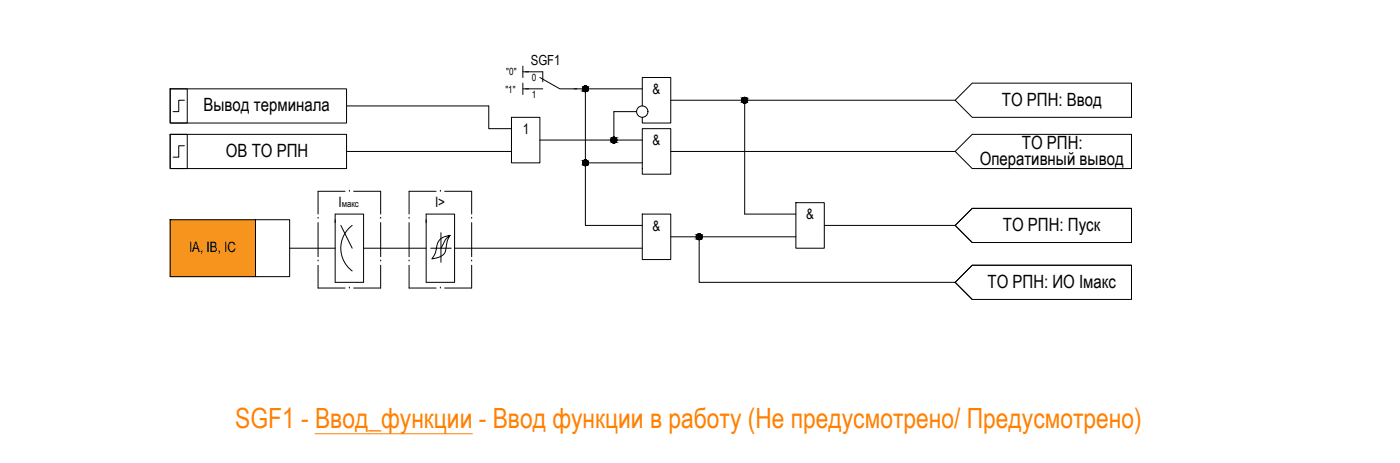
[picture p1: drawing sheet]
<svg xmlns="http://www.w3.org/2000/svg" width="926mm" height="306mm" viewBox="0 0 926 306" stroke-linecap="round" stroke-linejoin="round" font-family="sans-serif">
<!-- layer: 0 -->
<g fill="none" stroke="#000" stroke-width=".66">
<path d="M113 59h11v22h-11zM113 59h116v22h-116zM346 44v7M346 55v8M346 47h4M346 59h4M380 59h45M387 59v49h38M643 55h105v23h-105l-11-12zM122 66h-4v8h-4M229 70h94v15h15M338 78h19v30h-19z"/>
<path d="M421 74h-15v19M425 70v-19h19v30h-19v-3M444 66h188M493 66v76h33M113 89h11v22h-11zM113 89h116v22h-116zM122 96h-4v8h-4M357 93h68M425 85h19v30h-19zM643 89h105v22h-105l-11-11zM229 100h109M387 108v41h38"/>
<path d="M444 100h188M526 134h19v30h-19zM748 138h-105l-11 11 11 11M113 145h56v38h-56zM169 145h23v38h-23zM222 145v42h18v-45h-18v5M225 149l8 15M233 149a19 19 0 0 0 0 30M282 145v42h19v-45h-19v5M292 154v19M298 156a24 24 0 0 0-4 11 10 10 0 0 1-8 4 25 25 0 0 0 4-11 9 9 0 0 1 8-4 16 16 0 0 0-6 8h-7M425 142h19v30h-19z"/>
<path d="M444 157h82M462 157v30h170l11-12h105v23h-105l-11-11M545 149h87M632 149l11-11h105v22h-105zM192 164h30M240 164h42M292 164h6M301 164h124M748 175h-105l-11 12 11 11"/>
<circle cx="387" cy="59" r="1.9"/>
<circle cx="425" cy="74" r="4"/>
<circle cx="493" cy="66" r="1.9"/>
<circle cx="406" cy="93" r="1.9"/>
<circle cx="387" cy="108" r="1.9"/>
<circle cx="462" cy="157" r="1.9"/>
</g>
<g fill="none" stroke="#000" stroke-width=".66">
<path d="M348 47h11v7M348 59h11M357 51l13 8h12M228 126h-18v15M231 126h.1M234 126h18v15M288 126h-17v15M291 126h.1M294 126h18v15M210 144h.1M210 147v23M252 144h.1"/>
<path d="M252 147v23M271 144h.1M271 147v23M312 144h.1M312 147v23M210 173h.1M210 175v15h18M252 173h.1M252 175v15h-18M271 173h.1M271 175v15h17M312 173h.1"/>
<path d="M312 175v15h-18M231 190h.1M291 190h.1"/>
</g>
<!-- layer: 0 -->
<g fill="#000" stroke="#000" stroke-width=".66">
<path d="M387 61h1zM492 68h1zM492 64h1zM387 109v1zM387 109h1zM462 158h1zM462 155h1z"/>
<path d="M387 57h1zM387 57h1z"/>
<path d="M387 57h1zM387 57h1z"/>
<path d="M387 57h1zM386 57h2z"/>
<path d="M386 57h2zM386 57h2z"/>
<path d="M386 57h2zM386 57h2z"/>
<path d="M386 57h2zM386 57h2z"/>
<path d="M386 57h3zM386 57h3z"/>
<path d="M386 57l3 1zM386 57l3 1z"/>
<path d="M386 58h3zM386 58h3z"/>
<path d="M386 60h3zM386 60h3z"/>
<path d="M386 58h3zM386 58h3z"/>
<path d="M386 60h3zM386 60h3z"/>
<path d="M386 58h3zM386 58h3z"/>
<path d="M386 60h3zM386 60h3z"/>
<path d="M385 58h4zM385 58h4z"/>
<path d="M385 59h4zM385 59l4 1z"/>
<path d="M385 58h4zM385 58h4z"/>
<path d="M385 59h4zM385 59h4z"/>
<path d="M385 58l4 1zM385 58l4 1z"/>
<path d="M385 59h4zM385 59h4z"/>
<path d="M385 59h4zM385 59h4z"/>
<path d="M385 59h4zM385 59h4z"/>
<path d="M385 59h4zM385 59h4z"/>
<path d="M387 61h1zM387 61h1z"/>
<path d="M386 60h2zM386 60l2 1z"/>
<path d="M386 60h2zM386 60h2z"/>
<path d="M386 60h2zM386 60h2z"/>
<path d="M386 60h2zM386 60h2z"/>
<path d="M386 60h3zM386 60h2z"/>
<path d="M492 68h1zM492 68h1z"/>
<path d="M492 64h1zM492 64h1z"/>
<path d="M492 64h1zM492 64h1z"/>
<path d="M492 64l1 1zM492 65h1z"/>
<path d="M492 68h1zM492 68h1z"/>
<path d="M492 65h2zM492 65h2z"/>
<path d="M492 68h1zM492 68h1z"/>
<path d="M492 65h2zM492 65h2z"/>
<path d="M492 68h2zM492 68h1z"/>
<path d="M492 65h2zM491 65h3z"/>
<path d="M492 68h2zM492 68h2z"/>
<path d="M491 65h3zM491 65h3z"/>
<path d="M491 68h3zM491 68h3z"/>
<path d="M491 65h3zM491 65h3z"/>
<path d="M491 68h3zM491 68h3z"/>
<path d="M491 65h3zM491 65h3z"/>
<path d="M491 67h3zM491 67l3 1z"/>
<path d="M491 65h3zM491 65h3z"/>
<path d="M491 67h3zM491 67h3z"/>
<path d="M491 65l3 1zM491 65l3 1z"/>
<path d="M491 67h3zM491 67h3z"/>
<path d="M491 66h3zM491 66h3z"/>
<path d="M491 67h3zM491 67h3z"/>
<path d="M491 66h3zM491 66h3z"/>
<path d="M491 67h3zM491 67h3z"/>
<path d="M491 66h3zM491 66h3z"/>
<path d="M491 66h3zM491 66h3z"/>
<path d="M491 66l3 1zM491 66l3 1z"/>
<path d="M491 67h3zM491 67h3z"/>
<path d="M491 66h3zM491 66h3z"/>
<path d="M406 91h1zM405 91h2z"/>
<path d="M405 91h2zM405 91h2z"/>
<path d="M405 94h2zM405 94h1z"/>
<path d="M405 91h2zM405 91h2z"/>
<path d="M405 94h2zM405 94h2z"/>
<path d="M405 91h2zM405 91h2z"/>
<path d="M405 94h2zM405 94h2z"/>
<path d="M405 91h2zM405 91h2z"/>
<path d="M405 94h2zM405 94h2z"/>
<path d="M405 91h2zM405 91h2z"/>
<path d="M405 94h2zM405 94h2z"/>
<path d="M405 91h3zM405 91h3z"/>
<path d="M405 94h2zM405 94h2z"/>
<path d="M405 91l3 1zM405 91l3 1z"/>
<path d="M405 94h3zM405 94h2z"/>
<path d="M404 92h4zM404 92h4z"/>
<path d="M404 94h4zM404 94h4z"/>
<path d="M404 92h4zM404 92h4z"/>
<path d="M404 93h4zM404 93l4 1z"/>
<path d="M404 92h4zM404 92h4z"/>
<path d="M404 93h4zM404 93h4z"/>
<path d="M404 92h4zM404 92h4z"/>
<path d="M404 93h4zM404 93h4z"/>
<path d="M404 92h4zM404 92h4z"/>
<path d="M404 92l4 1zM404 92l4 1z"/>
<path d="M404 93h4zM404 93h4z"/>
<path d="M404 93h4zM404 93h4z"/>
<path d="M404 93h4zM404 93h4z"/>
<path d="M387 106h1zM387 106h1z"/>
<path d="M387 106h1zM387 106h1z"/>
<path d="M387 106h1zM386 106h2z"/>
<path d="M387 109h1zM387 109h1z"/>
<path d="M386 106h2zM386 106h2z"/>
<path d="M386 109h2zM386 109h2z"/>
<path d="M386 106h2zM386 106h2z"/>
<path d="M386 109h2zM386 109h2z"/>
<path d="M386 106h2zM386 106h2z"/>
<path d="M386 109h2zM386 109h2z"/>
<path d="M386 106h3zM386 106h3z"/>
<path d="M386 109h2zM386 109h2z"/>
<path d="M386 106h3zM386 106h3z"/>
<path d="M386 109h3zM386 109h2z"/>
<path d="M386 106l3 1zM386 106l3 1z"/>
<path d="M386 109h3zM386 109h3z"/>
<path d="M386 107h3zM386 107h3z"/>
<path d="M386 109h3zM386 109h3z"/>
<path d="M386 107h3zM386 107h3z"/>
<path d="M386 109h3zM386 109h3z"/>
<path d="M385 107h4zM385 107h4z"/>
<path d="M385 108h4zM385 108l4 1z"/>
<path d="M385 107h4zM385 107h4z"/>
<path d="M385 108h4zM385 108h4z"/>
<path d="M385 107h4zM385 107h4z"/>
<path d="M385 108h4zM385 108h4z"/>
<path d="M385 107l4 1zM385 107l4 1z"/>
<path d="M385 108h4zM385 108h4z"/>
<path d="M385 108h4zM385 108h4z"/>
<path d="M462 158h1zM462 158h1z"/>
<path d="M462 155h1zM462 155h1z"/>
<path d="M462 155h1zM462 155h1z"/>
<path d="M462 155h1zM462 155h1z"/>
<path d="M462 158h1zM462 158h1z"/>
<path d="M462 155h1zM462 155h1z"/>
<path d="M462 158h1zM462 158h1z"/>
<path d="M462 155h2zM461 155h3z"/>
<path d="M462 158h1zM462 158h1z"/>
<path d="M461 155h3zM461 155h3z"/>
<path d="M461 158h3zM461 158h2z"/>
<path d="M461 155h3zM461 155h3z"/>
<path d="M461 158h3zM461 158h3z"/>
<path d="M461 155h3zM461 155h3z"/>
<path d="M461 158h3zM461 158h3z"/>
<path d="M461 155l3 1zM461 155l3 1z"/>
<path d="M461 158h3zM461 158h3z"/>
<path d="M461 156h3zM461 156h3z"/>
<path d="M461 158h3zM461 158h3z"/>
<path d="M461 156h3zM461 156h3z"/>
<path d="M461 157h3zM461 157l3 1z"/>
<path d="M461 156h3zM461 156h3z"/>
<path d="M461 157h3zM461 157h3z"/>
<path d="M461 156h3zM461 156h3z"/>
<path d="M461 157h3zM461 157h3z"/>
<path d="M461 156h3zM461 156h3z"/>
<path d="M461 156l3 1zM461 156l3 1z"/>
<path d="M461 157h3zM461 157h3z"/>
<path d="M461 157h3zM461 157h3z"/>
<path d="M461 157h3zM461 157h3z"/>
</g>
<path d="M113 145l56 38v-38zM113 145l56 38h-56z" fill="#f7941d" stroke="#f7941d" stroke-width=".66"/>
<path d="M208 287h105" fill="none" stroke="#ff7f00" stroke-width=".66"/>
<text font-size="18.4" fill="#ff7f00" x="156" y="283">SGF1 - Ввод_функции - Ввод функции в работу (Не предусмотрено/ Предусмотрено)</text>
<g font-size="12.1">
<text x="663" y="70">ТО РПН: Ввод</text>
<text x="135" y="74">Вывод терминала</text>
<text x="676" y="99">ТО РПН:</text>
<text x="149" y="104">ОВ ТО РПН</text>
<text x="648" y="109">Оперативный вывод</text>
<text x="663" y="153">ТО РПН: Пуск</text>
<text x="653" y="190">ТО РПН: ИО Iмакс</text>
</g>
<g font-size="9.5">
<text x="432" y="62">&amp;</text>
<text x="346" y="88">1</text>
<text x="432" y="96">&amp;</text>
<text x="224" y="137">I</text>
<text x="288" y="137">I&gt;</text>
<text x="533" y="145">&amp;</text>
<text x="432" y="152">&amp;</text>
<text x="125" y="167">IA, IB, IC</text>
</g>
<text font-size="9.2" x="351" y="43">SGF1</text>
<g font-size="6.6">
<text x="335" y="50">&quot;0&quot;</text>
<text x="352" y="54">0</text>
<text x="334" y="62">&quot;1&quot;</text>
<text x="352" y="65">1</text>
</g>
<text font-size="6.3" x="226" y="137">макс</text>
</svg>
